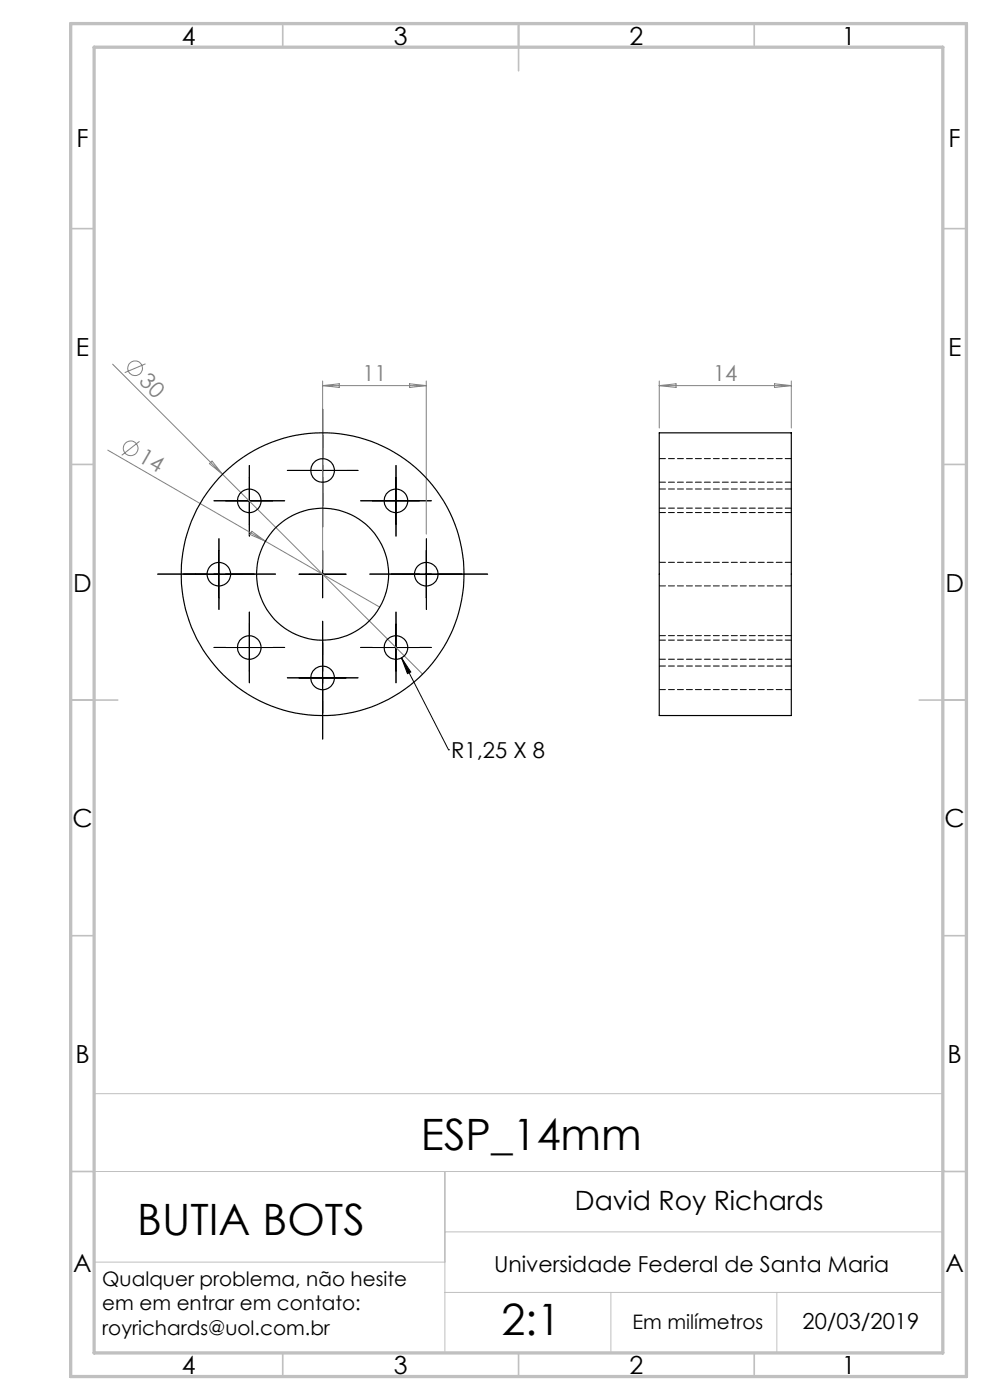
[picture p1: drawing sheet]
<svg xmlns="http://www.w3.org/2000/svg" width="210mm" height="297mm" viewBox="0 0 210 297" stroke-linecap="round" stroke-linejoin="round" font-family="sans-serif">
<g fill="none" stroke="#808080" stroke-width=".21">
<path d="M23.9 77.3l23.3 23.3M30.9 77.2l-4.4 1.9M22.9 95.5l57.6 33.3M29.6 93.6l-3.8 3M44.4 98.4l.6-.6 2.2 2.8zM68.4 80.8v40M68.4 81.8h22M68.4 81.8l3.6-.4v.8zM86.9 81.4l3.5 .4-3.5 .4zM90.4 80.8v32.5M139.8 81.8h28.1M139.8 80.8v10"/>
<path d="M139.8 81.8l3.6-.4v.8zM164.3 81.4l3.6 .4-3.6 .4zM167.9 80.8v10M47.2 100.6l42.4 42.4M53.4 112.7l2.9 2.1-3.3-1.4z"/>
<circle cx="28.7" cy="78.1" r="1.57"/>
<circle cx="27.7" cy="95.1" r="1.55"/>
</g>
<g fill="none" stroke="#000" stroke-width=".21">
<path d="M63.4 99.8h10M68.4 94.8v10M46.4 116.8v10M47.9 106.3h10M52.9 101.2v10.1M68.4 116.8v10M79 106.3h10M84 101.2v10.1M90.4 116.8v10M41.4 121.8h10M47.9 137.4h10M52.9 132.4v10"/>
<path d="M63.4 121.8h10M68.4 138.8v10M79 137.4h10M84 132.4v10M85.2 139.6l1.9 3-.7 .3zM85.2 139.6l9.9 19.5M85.4 121.8h10M63.4 143.8h10M95.1 159.1h.1"/>
</g>
<path d="M68.4 111.8v-25M58.4 121.8h-25M68.4 131.8v25M78.4 121.8h25" fill="none" stroke="#000" stroke-width=".21" stroke-dasharray="15.2 1.3 1.3 1.3" stroke-dashoffset="4.6"/>
<g fill="none" stroke="#000" stroke-width=".21" stroke-dasharray="15.2 1.3 1.3 1.3">
<path d="M63.4 99.8h-2.5M68.4 94.8v-2.5M73.4 99.8h2.5M46.4 116.8v-2.5M47.9 106.2h-2.5M52.9 101.2v-2.5M52.9 111.2v2.5M57.9 106.2h2.5M68.4 104.8v2.5M79 106.2h-2.5M84 101.2v-2.5M84 111.2v2.5"/>
<path d="M89 106.2h2.5M90.4 116.8v-2.5M41.4 121.8h-2.5M46.4 126.8v2.5M47.9 137.4h-2.5M51.4 121.8h2.5M52.9 132.4v-2.5M57.9 137.4h2.5M68.4 138.8v-2.5M79 137.4h-2.5M84 132.4v-2.5M85.4 121.8h-2.5"/>
<path d="M89 137.4h2.5M90.4 126.8v2.5M95.4 121.8h2.5M52.9 142.4v2.5M63.4 143.8h-2.5M68.4 148.8v2.5M73.4 143.8h2.5M84 142.4v2.5"/>
</g>
<path d="M20 232h180M94.4 248.5v38.5M200.4 248.4l-.4 .1h-180M20 267.8h74.4M94.4 261.3h105.6v12.9h-105.6M129.6 274.2v12.8M164.8 274.2v12.8" fill="none" stroke="#c0c0c0" stroke-width=".21"/>
<g fill="none" stroke="#c0c0c0" stroke-width=".35">
<path d="M60 5v5M110 5v10M160 5v5M15 48.5h5M200 48.5h5M15 98.5h5M200 98.5h5M15 148.5h10M195 148.5h10M15 198.5h5M200 198.5h5M15 248.5h5"/>
<path d="M200 248.5h5M60 287v5M110 287v5M160 287v5"/>
</g>
<path d="M15 5h190v287h-190zM20 10h180v277h-180z" fill="none" stroke="#c0c0c0" stroke-width=".7"/>
<path d="M85.2 139.6l1.9 3-.7 .3z" fill="#000"/>
<g fill="none" stroke="#000" stroke-width=".25">
<path d="M139.8 91.8h28.1v60h-28.1z"/>
<circle cx="68.4" cy="99.8" r="2.51"/>
<circle cx="52.9" cy="106.3" r="2.5"/>
<circle cx="84" cy="106.2" r="2.5"/>
<circle cx="46.4" cy="121.8" r="2.5"/>
<circle cx="52.9" cy="137.4" r="2.5"/>
<circle cx="68.4" cy="121.8" r="30"/>
<circle cx="68.4" cy="121.8" r="14"/>
<circle cx="84" cy="137.4" r="2.5"/>
<circle cx="90.4" cy="121.8" r="2.49"/>
<circle cx="68.4" cy="143.8" r="2.5"/>
</g>
<path d="M167.9 97.3h-28M139.9 108.7h28M139.9 102.3h28M167.9 119.3h-28M167.9 103.7h-28M167.9 107.8h-28M139.9 124.3h28M139.9 139.9h28M139.9 135.8h28M167.9 134.9h-28M139.9 146.3h28M167.9 141.3h-28" fill="none" stroke="#000" stroke-width=".21" stroke-dasharray="1.3 .6"/>
<g font-size="9.2">
<text x="89.3" y="243.9">ESP_14mm</text>
<text x="29.1" y="262">BUTIA BOTS</text>
<text x="106.3" y="283.2">2:1</text>
</g>
<text font-size="5.6" x="122" y="256.7">David Roy Richards</text>
<g font-size="5.3">
<text x="38.5" y="9.5">4</text>
<text x="83.5" y="9.5">3</text>
<text x="133.6" y="9.5">2</text>
<text x="178.6" y="9.5">1</text>
<text x="16.2" y="31.3">F</text>
<text x="201.2" y="31.3">F</text>
<text x="16.1" y="75.5">E</text>
<text x="201.1" y="75.5">E</text>
<text x="15.5" y="125.5">D</text>
<text x="200.5" y="125.5">D</text>
<text x="15.4" y="175.5">C</text>
<text x="200.4" y="175.5">C</text>
<text x="16" y="225.5">B</text>
<text x="201" y="225.5">B</text>
<text x="15.5" y="269.8">A</text>
<text x="200.5" y="269.8">A</text>
<text x="38.5" y="291.5">4</text>
<text x="83.5" y="291.5">3</text>
<text x="133.6" y="291.5">2</text>
<text x="178.6" y="291.5">1</text>
</g>
<g font-size="4.7" fill="#808080">
<text x="29.3" y="81.1" transform="rotate(45 29.3 81.1)">30</text>
<text x="76.9" y="80.8">11</text>
<text x="151.3" y="80.8">14</text>
<text x="29.1" y="97.8" transform="rotate(30 29.1 97.8)">14</text>
</g>
<g font-size="4.7">
<text x="95.7" y="160.7">R1,25 X 8</text>
<text x="104.8" y="269.7">Universidade Federal de Santa Maria</text>
<text x="170.2" y="281.9">20/03/2019</text>
</g>
<g font-size="4.2">
<text x="21.7" y="272.8">Qualquer problema, não hesite</text>
<text x="21.7" y="278">em em entrar em contato:</text>
<text x="134.2" y="281.9">Em milímetros</text>
<text x="21.7" y="283.2">royrichards@uol.com.br</text>
</g>
</svg>
